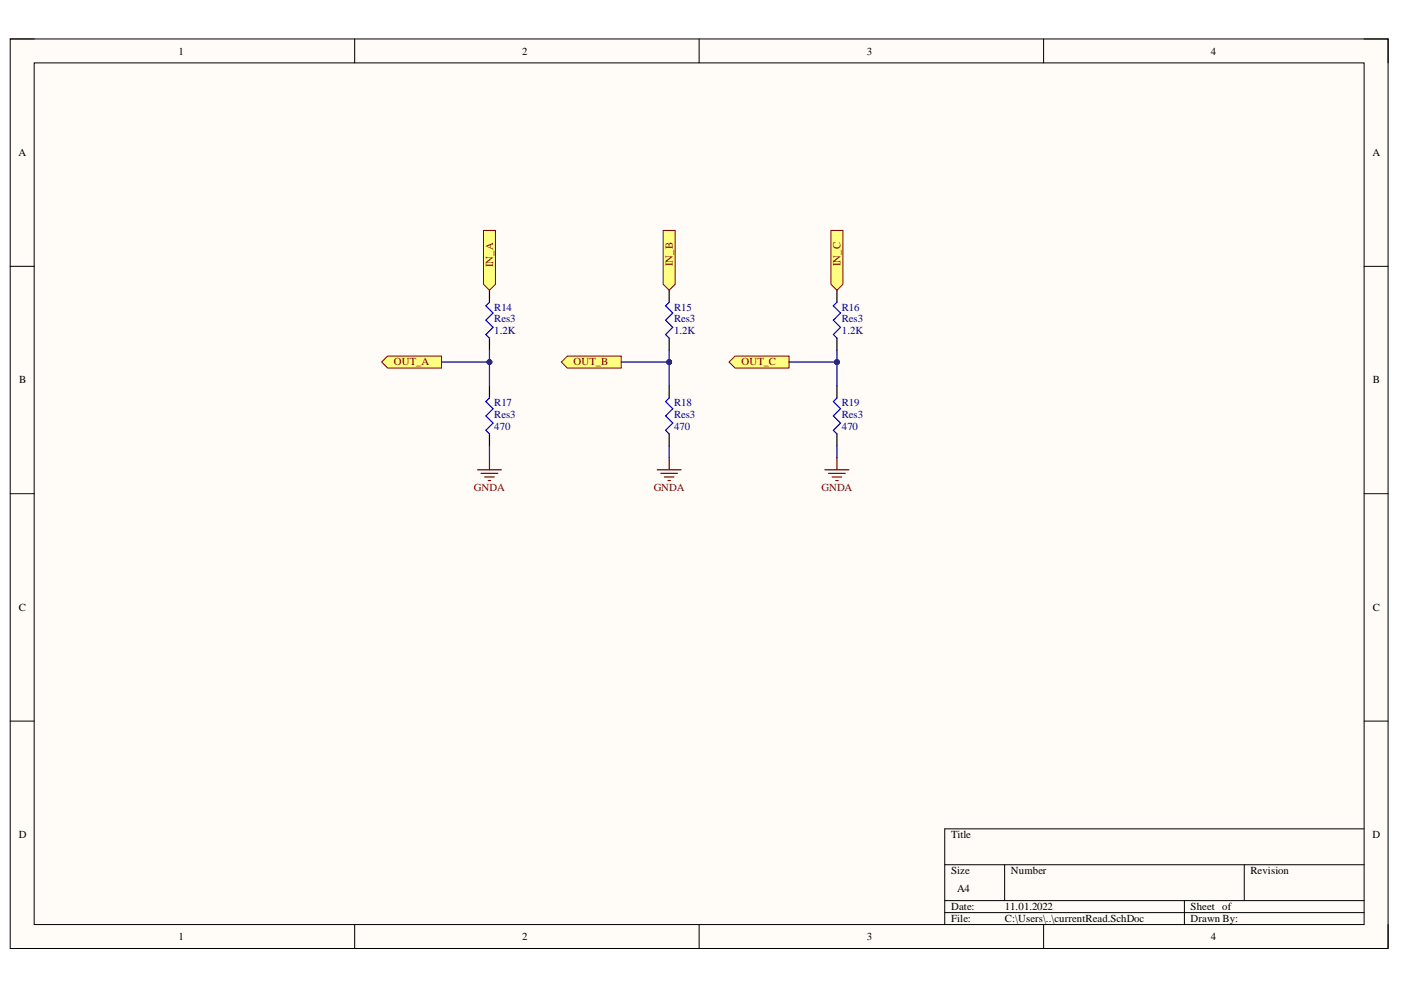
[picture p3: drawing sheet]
<svg xmlns="http://www.w3.org/2000/svg" width="297mm" height="210mm" viewBox="0 0 297 210" stroke-linecap="round" stroke-linejoin="round" font-family="sans-serif">
<path d="M2.2 8.3h292.1v192.8h-292.1z" fill-rule="evenodd" fill="#fffcf8"/>
<path d="M2.2 8.3h292.1v192.8h-292.1z" fill="none" stroke="#000" stroke-width=".21"/>
<path d="M7.2 13.3h282v182.7h-282z" fill-rule="evenodd" fill="#fffcf8"/>
<g fill="none" stroke="#000" stroke-width=".21">
<path d="M2.2 8.3h5M7.2 13.3h282v182.7h-282zM75.2 8.3v5M148.2 8.3v5M221.3 8.3v5M289.2 8.3h5.1v5M2.2 56.5h5M289.2 56.5h5.1M2.2 104.7h5M289.2 104.7h5.1M2.2 152.9h5M289.2 152.9h5.1"/>
<path d="M289.2 175.7h-88.9v20.3M75.2 196v5.1M148.2 196v5.1M200.3 183.3h88.9M200.3 191h88.9M200.3 193.5h88.9M213 183.3v7.7M221.3 196v5.1M251.1 191v5M263.8 183.3v7.7M294.3 196v5.1"/>
</g>
<path d="M103.8 61.5v2.6M103.8 71.7v2.5M103.8 81.8v2.6M103.8 92v2.5" fill="none" stroke="#000" stroke-width=".25"/>
<path d="M103.8 64.1l-.8 .7 1.5 1.6-1.5 1.5 1.5 1.5-1.5 1.5 .8 .8M103.8 84.4l-.8 .7 1.5 1.6-1.5 1.5 1.5 1.5-1.5 1.5 .8 .8" fill="none" stroke="#00f" stroke-width=".25"/>
<path d="M80.9 76.8l1.3-1.3h11.4v2.5h-11.4z" fill-rule="evenodd" fill="#ffff80"/>
<path d="M80.9 76.8l1.3-1.3h11.4v2.5h-11.4z" fill="none" stroke="#800000" stroke-width=".21"/>
<path d="M101.2 99.6h5.1M103.8 97.1v2.5M102 100.4h3.6M102.8 101.1h2M103.5 101.9h.5" fill="none" stroke="#800000" stroke-width=".25"/>
<path d="M102.5 48.9h2.5v11.4l-1.2 1.2-1.3-1.2z" fill-rule="evenodd" fill="#ffff80"/>
<path d="M102.5 48.9h2.5v11.4l-1.2 1.2-1.3-1.2z" fill="none" stroke="#800000" stroke-width=".21"/>
<path d="M141.9 61.5v2.6M141.9 71.7v2.5M141.9 81.8v2.6M141.9 92v2.5" fill="none" stroke="#000" stroke-width=".25"/>
<path d="M141.9 64.1l-.8 .7 1.5 1.6-1.5 1.5 1.5 1.5-1.5 1.5 .8 .8M141.9 84.4l-.8 .7 1.5 1.6-1.5 1.5 1.5 1.5-1.5 1.5 .8 .8" fill="none" stroke="#00f" stroke-width=".25"/>
<path d="M119 76.8l1.3-1.3h11.4v2.5h-11.4z" fill-rule="evenodd" fill="#ffff80"/>
<path d="M119 76.8l1.3-1.3h11.4v2.5h-11.4z" fill="none" stroke="#800000" stroke-width=".21"/>
<path d="M139.3 99.6h5.1M141.9 97.1v2.5M140.1 100.4h3.6M140.9 101.1h2M141.6 101.9h.5" fill="none" stroke="#800000" stroke-width=".25"/>
<path d="M140.6 48.9h2.6v11.4l-1.3 1.2-1.3-1.2z" fill-rule="evenodd" fill="#ffff80"/>
<path d="M140.6 48.9h2.6v11.4l-1.3 1.2-1.3-1.2z" fill="none" stroke="#800000" stroke-width=".21"/>
<path d="M177.4 61.5v2.6M177.4 71.7v2.5M177.4 81.8v2.6M177.4 92v2.5" fill="none" stroke="#000" stroke-width=".25"/>
<path d="M177.4 64.1l-.7 .7 1.5 1.6-1.5 1.5 1.5 1.5-1.5 1.5 .7 .8M177.4 84.4l-.7 .7 1.5 1.6-1.5 1.5 1.5 1.5-1.5 1.5 .7 .8" fill="none" stroke="#00f" stroke-width=".25"/>
<path d="M154.6 76.8l1.2-1.3h11.5v2.5h-11.5z" fill-rule="evenodd" fill="#ffff80"/>
<path d="M154.6 76.8l1.2-1.3h11.5v2.5h-11.5z" fill="none" stroke="#800000" stroke-width=".21"/>
<path d="M174.9 99.6h5.1M177.4 97.1v2.5M175.7 100.4h3.5M176.4 101.1h2.1M177.2 101.9h.5" fill="none" stroke="#800000" stroke-width=".25"/>
<path d="M176.2 48.9h2.5v11.4l-1.3 1.2-1.2-1.2z" fill-rule="evenodd" fill="#ffff80"/>
<path d="M176.2 48.9h2.5v11.4l-1.3 1.2-1.2-1.2z" fill="none" stroke="#800000" stroke-width=".21"/>
<path d="M93.6 76.8h10.2M177.4 94.5v2.6" fill="none" stroke="#000080" stroke-width=".25"/>
<circle cx="103.8" cy="76.8" r=".51" fill="#000080"/>
<circle cx="103.8" cy="76.8" r=".51" fill="none" stroke="#000080" stroke-width=".21"/>
<path d="M131.7 76.8h10.2" fill="none" stroke="#000080" stroke-width=".25"/>
<circle cx="141.9" cy="76.8" r=".51" fill="#000080"/>
<circle cx="141.9" cy="76.8" r=".51" fill="none" stroke="#000080" stroke-width=".21"/>
<path d="M167.3 76.8h10.1" fill="none" stroke="#000080" stroke-width=".25"/>
<circle cx="177.4" cy="76.8" r=".51" fill="#000080"/>
<circle cx="177.4" cy="76.8" r=".51" fill="none" stroke="#000080" stroke-width=".21"/>
<path d="M103.8 74.2v7.6M103.8 94.5v2.6" fill="none" stroke="#000080" stroke-width=".25"/>
<circle cx="103.8" cy="76.8" r=".51" fill="#000080"/>
<circle cx="103.8" cy="76.8" r=".51" fill="none" stroke="#000080" stroke-width=".21"/>
<path d="M141.9 74.2v7.6M141.9 94.5v2.6" fill="none" stroke="#000080" stroke-width=".25"/>
<circle cx="141.9" cy="76.8" r=".51" fill="#000080"/>
<circle cx="141.9" cy="76.8" r=".51" fill="none" stroke="#000080" stroke-width=".21"/>
<path d="M177.4 74.2v7.6" fill="none" stroke="#000080" stroke-width=".25"/>
<circle cx="177.4" cy="76.8" r=".51" fill="#000080"/>
<circle cx="177.4" cy="76.8" r=".51" fill="none" stroke="#000080" stroke-width=".21"/>
<g font-size="2.3">
<text x="37.9" y="11.6">1</text>
<text x="110.7" y="11.6">2</text>
<text x="183.8" y="11.6">3</text>
<text x="256.7" y="11.6">4</text>
<text x="3.9" y="33.1">A</text>
<text x="291" y="33.1">A</text>
<text x="4.1" y="81.3">B</text>
<text x="291" y="81.3">B</text>
<text x="4" y="129.5">C</text>
<text x="291" y="129.5">C</text>
<text x="4" y="177.7">D</text>
<text x="201.6" y="177.7">Title</text>
<text x="291" y="177.7">D</text>
<text x="201.6" y="185.4">Size</text>
<text x="214.3" y="185.4">Number</text>
<text x="265.1" y="185.4">Revision</text>
<text x="202.9" y="189.2">A4</text>
<text x="201.6" y="193">Date:</text>
<text x="201.6" y="195.5">File:</text>
<text x="213" y="193">11.01.2022</text>
<text x="213" y="195.5">C:\Users\..\currentRead.SchDoc</text>
<text x="252.4" y="193">Sheet of</text>
<text x="252.4" y="195.5">Drawn By:</text>
<text x="37.9" y="199.3">1</text>
<text x="110.7" y="199.3">2</text>
<text x="183.8" y="199.3">3</text>
<text x="256.7" y="199.3">4</text>
</g>
<g font-size="2.3" fill="#800000">
<text x="104.5" y="56.6" transform="rotate(-90 104.5 56.6)">IN_A</text>
<text x="142.6" y="56.4" transform="rotate(-90 142.6 56.4)">IN_B</text>
<text x="178.2" y="56.4" transform="rotate(-90 178.2 56.4)">IN_C</text>
<text x="83.5" y="77.5">OUT_A</text>
<text x="121.6" y="77.5">OUT_B</text>
<text x="157.2" y="77.5">OUT_C</text>
<text x="100.5" y="104.2">GNDA</text>
<text x="138.6" y="104.2">GNDA</text>
<text x="174.2" y="104.2">GNDA</text>
</g>
<g font-size="2.3" fill="#000080">
<text x="104.8" y="65.8">R14</text>
<text x="142.9" y="65.8">R15</text>
<text x="178.5" y="65.8">R16</text>
<text x="104.8" y="70.9">1.2K</text>
<text x="104.8" y="68.4">Res3</text>
<text x="142.9" y="70.9">1.2K</text>
<text x="142.9" y="68.4">Res3</text>
<text x="178.5" y="70.9">1.2K</text>
<text x="178.5" y="68.4">Res3</text>
<text x="104.8" y="86.1">R17</text>
<text x="104.8" y="88.6">Res3</text>
<text x="142.9" y="86.1">R18</text>
<text x="142.9" y="88.6">Res3</text>
<text x="178.5" y="86.1">R19</text>
<text x="178.5" y="88.6">Res3</text>
<text x="104.8" y="91.2">470</text>
<text x="142.9" y="91.2">470</text>
<text x="178.5" y="91.2">470</text>
</g>
</svg>
